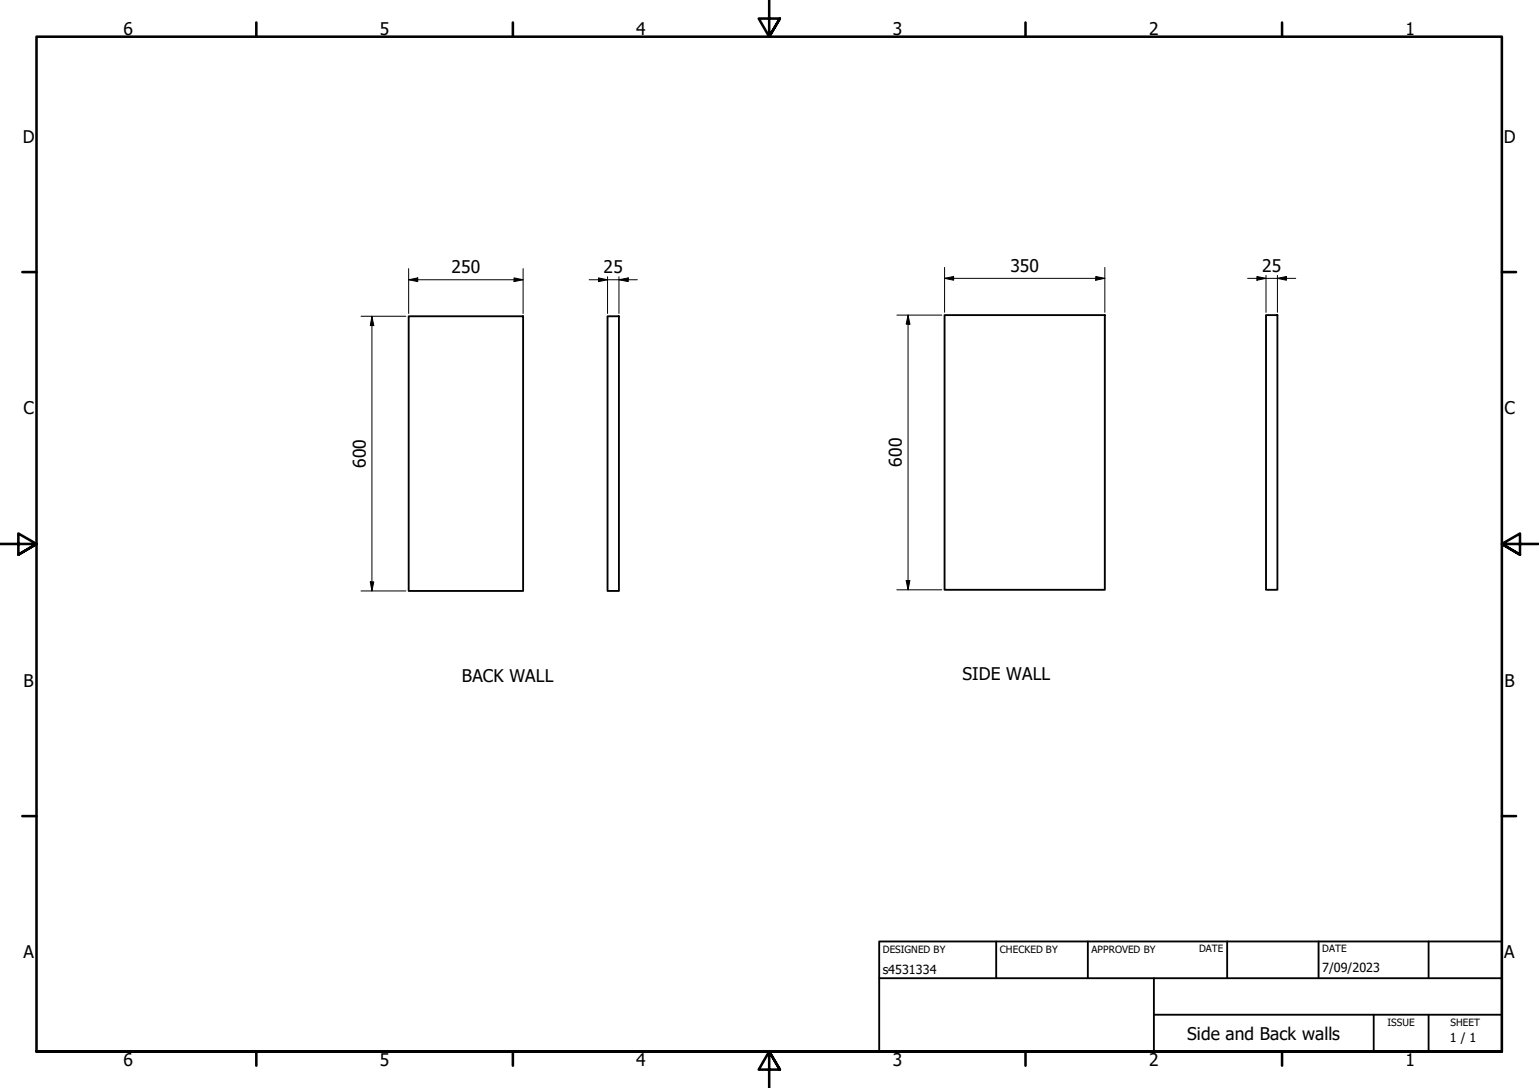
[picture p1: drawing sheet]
<svg xmlns="http://www.w3.org/2000/svg" width="420mm" height="297mm" viewBox="0 0 420 297" stroke-linecap="round" stroke-linejoin="round" font-family="sans-serif">
<!-- layer: Visible (ISO) -->
<path d="M111.6 86.3h31.2v75h-31.2zM165.9 86.3h3.1v75h-3.1zM257.9 86h43.7v75h-43.7zM345.6 86h3.1v75h-3.1z" fill="none" stroke="#000" stroke-width=".51"/>
<!-- layer: Border (ISO) -->
<g fill="none" stroke="#000" stroke-width=".7">
<path d="M70 6.1v3.9M140 6.1v3.9M210 0v10l-2.9-4.9h5.8l-2.9 4.9 2.9-4.9M280 6.1v3.9M350 6.1v3.9M6.1 74.3h3.9M410 74.3h3.9M0 148.5h10l-5-2.8v5.7l5-2.9-5 2.9M420 148.5h-10l5-2.8v5.7l-5-2.9 5 2.9M6.1 222.8h3.9M410 222.8h3.9M10 287.1v-277.1h400v277.1h-400h400"/>
<path d="M70 287.1v3.8M140 287.1v3.8M212.9 292l-2.9-4.9 2.9 4.9h-5.8l2.9-4.9v9.9M280 287.1v3.8M350 287.1v3.8"/>
</g>
<!-- layer: Title (ISO) -->
<path d="M240 257h170v30.1h-170zM272 257v10.1M297 257v10.1M335 257v10.1M360 257v10.1M390 257v10.1M240 267.1h170M315 277h95M315 267.1v20M375 277v10.1M390 277v10.1" fill="none" stroke="#000" stroke-width=".51"/>
<!-- layer: Dimension (ISO) -->
<g fill="none" stroke="#000" stroke-width=".27">
<path d="M111.6 76.4l2.4-.5v1zM111.6 76.4h31.2M111.6 73.3v12.3M140.3 75.9l2.5 .5-2.5 .5zM142.8 73.3v12.3M160.8 76.4h13.2M163.4 75.9l2.5 .5-2.5 .5zM165.9 75.6v10M169 76.4l2.5-.5v1zM169 75.6v10M257.9 76l2.4-.5v1zM257.9 76h43.7"/>
<path d="M257.9 73v12.3M299.1 75.5l2.5 .5-2.5 .5zM301.6 73v12.3M340.6 76h13.2M343.2 75.5l2.4 .5-2.4 .5zM345.6 75.2v10.1M348.7 76l2.5-.5v1zM348.7 75.2v10.1M98.6 86.3h12.2M101.5 86.3l.5 2.6h-.9zM101.5 86.3v75M244.9 86h12.2"/>
<path d="M247.9 86l.5 2.5h-1zM247.9 86v75M101.1 158.9h.9l-.5 2.4zM247.4 158.5h1l-.5 2.5zM98.6 161.3h12.2M244.9 161h12.2"/>
</g>
<g fill="#000">
<path d="M111.6 76.4l2.4-.5v1z" fill-rule="evenodd"/>
<path d="M140.3 75.9l2.5 .5-2.5 .5z" fill-rule="evenodd"/>
<path d="M163.4 75.9l2.5 .5-2.5 .5z" fill-rule="evenodd"/>
<path d="M169 76.4l2.5-.5v1z" fill-rule="evenodd"/>
<path d="M257.9 76l2.4-.5v1z" fill-rule="evenodd"/>
<path d="M299.1 75.5l2.5 .5-2.5 .5z" fill-rule="evenodd"/>
<path d="M343.2 75.5l2.4 .5-2.4 .5z" fill-rule="evenodd"/>
<path d="M348.7 76l2.5-.5v1z" fill-rule="evenodd"/>
<path d="M101.5 86.3l.5 2.6h-.9z" fill-rule="evenodd"/>
<path d="M247.9 86l.5 2.5h-1z" fill-rule="evenodd"/>
<path d="M101.1 158.9h.9l-.5 2.4z" fill-rule="evenodd"/>
<path d="M247.4 158.5h1l-.5 2.5z" fill-rule="evenodd"/>
</g>
<g font-size="4.8">
<text x="33.7" y="9.6">6</text>
<text x="103.7" y="9.6">5</text>
<text x="173.7" y="9.6">4</text>
<text x="243.7" y="9.6">3</text>
<text x="313.7" y="9.6">2</text>
<text x="383.7" y="9.6">1</text>
<text x="6.2" y="38.9">D</text>
<text x="410.5" y="38.9">D</text>
<text x="123.3" y="74.7">250</text>
<text x="164.8" y="74.7">25</text>
<text x="275.8" y="74.3">350</text>
<text x="344.6" y="74.3">25</text>
<text x="6.4" y="113.1">C</text>
<text x="410.7" y="113.1">C</text>
<text x="99.9" y="127.8" transform="rotate(-90 99.9 127.8)">600</text>
<text x="246.2" y="127.4" transform="rotate(-90 246.2 127.4)">600</text>
<text x="262.8" y="185.7">SIDE WALL</text>
<text x="6.4" y="187.4">B</text>
<text x="126.1" y="186.1">BACK WALL</text>
<text x="410.7" y="187.4">B</text>
<text x="6.4" y="261.7">A</text>
<text x="410.7" y="261.7">A</text>
<text x="324.1" y="283.8">Side and Back walls</text>
<text x="33.7" y="290.9">6</text>
<text x="103.7" y="290.9">5</text>
<text x="173.7" y="290.9">4</text>
<text x="243.7" y="290.9">3</text>
<text x="313.7" y="290.9">2</text>
<text x="383.7" y="290.9">1</text>
</g>
<g font-size="3.4">
<text x="241" y="266">s4531334</text>
<text x="361" y="265.5">7/09/2023</text>
<text x="395.9" y="284.6">1 / 1</text>
</g>
<g font-size="2.7">
<text x="241" y="260.1">DESIGNED BY</text>
<text x="273" y="260.1">CHECKED BY</text>
<text x="298" y="260.1">APPROVED BY</text>
<text x="327.3" y="260">DATE</text>
<text x="361" y="260">DATE</text>
<text x="378.8" y="280.1">ISSUE</text>
<text x="396" y="280.1">SHEET</text>
</g>
</svg>
